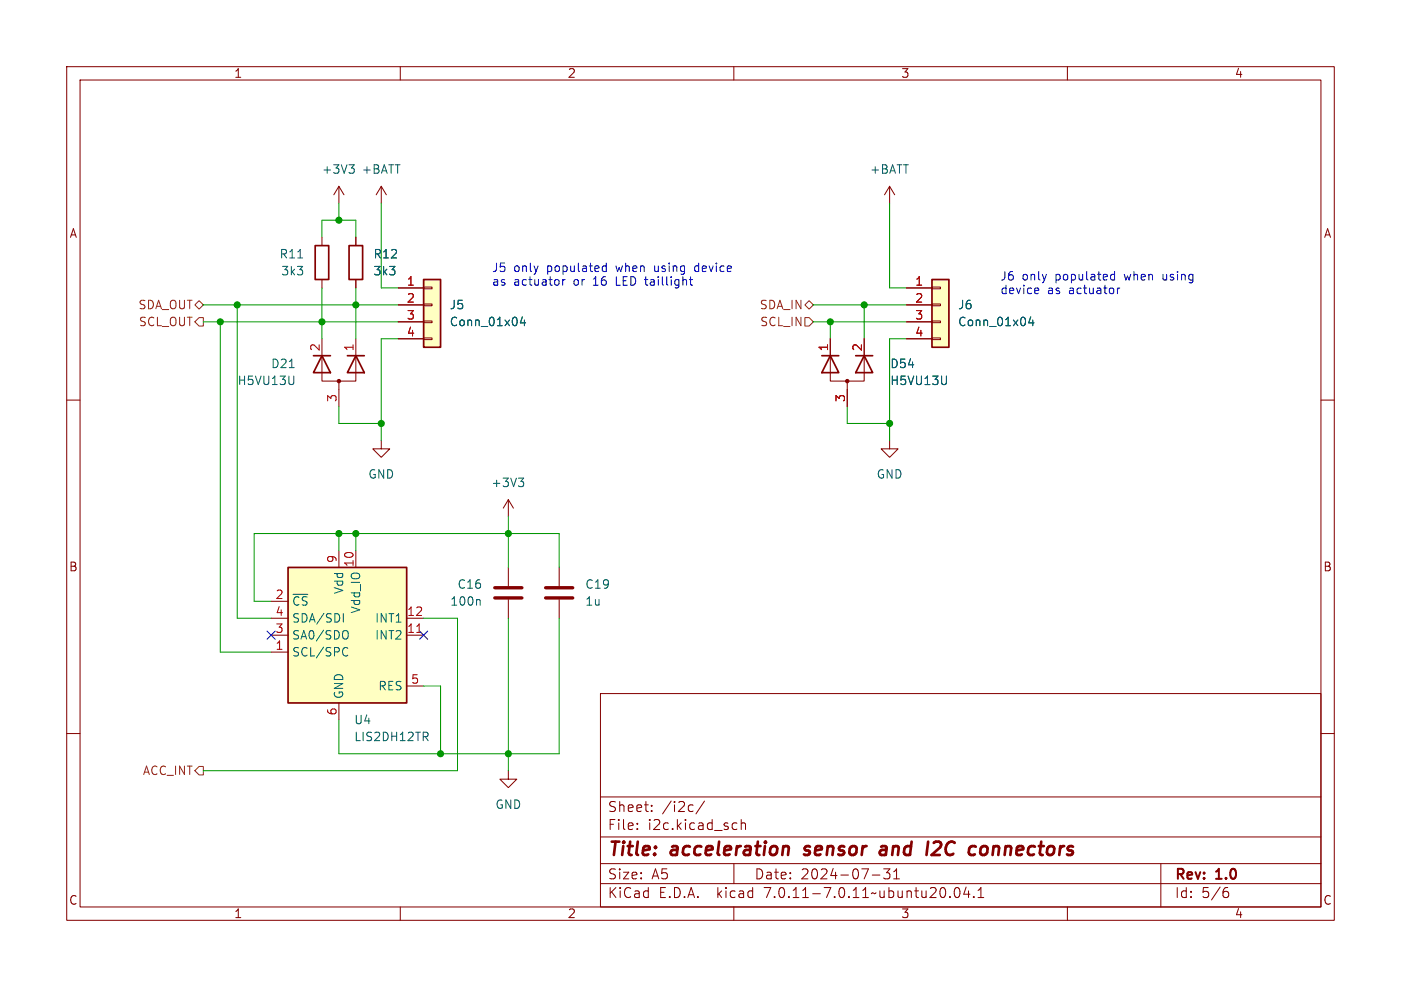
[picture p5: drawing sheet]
<svg xmlns="http://www.w3.org/2000/svg" width="210mm" height="148mm" viewBox="0 0 210 148" stroke-linecap="round" stroke-linejoin="round" font-family="sans-serif">
<g fill="none" stroke="#840000" stroke-width=".15">
<path d="M10 10h190v128h-190zM12 12h186v124h-186zM60 10v2M110 10v2M160 10v2M48.3 35.6v1.2M50.8 27.9l-.8 1.3M50.8 27.9v2.6M50.8 27.9l.8 1.3M53.3 35.6v1.2M57.1 27.9l-.7 1.3M57.1 27.9v2.6"/>
<path d="M57.1 27.9l.8 1.3M133.3 27.9l-.7 1.3M133.3 27.9v2.6M133.3 27.9l.8 1.3M10 60h2M48.3 50.8v6.4h5v-6.4M48.3 41.9v1.3M50.8 57.2v3.8M53.3 41.9v1.3M59.7 43.2h3.8M59.7 45.7h3.8M59.7 48.3h3.8"/>
<path d="M59.7 50.8h3.8M63.5 50.7h1.3v.2h-1.3zM63.5 48.1h1.3v.3h-1.3zM63.5 45.6h1.3v.2h-1.3zM63.5 43.1h1.3v.2h-1.3zM124.5 50.8v6.4h5v-6.4M127 57.2v3.8M135.9 43.2h3.8M135.9 45.7h3.8M135.9 48.3h3.8M135.9 50.8h3.8M139.7 50.7h1.3v.2h-1.3z"/>
<path d="M139.7 48.1h1.3v.3h-1.3zM139.7 45.6h1.3v.2h-1.3zM139.7 43.1h1.3v.2h-1.3zM198 60h2M57.1 66v1.3h1.3l-1.3 1.3-1.2-1.3h1.2M76.2 74.9v2.6M76.2 74.9l-.8 1.3M76.2 74.9l.8 1.3M133.3 66v1.3h1.3l-1.3 1.3-1.2-1.3h1.2M40.6 97.8h2.6M40.6 95.3h2.6M40.6 92.7h2.6"/>
<path d="M40.6 90.2h2.6M50.8 82.6v2.5M53.3 82.6v2.5M61 95.3h2.5M61 92.7h2.5M76.2 85.1v2.8M76.2 89.9v2.8M83.8 85.1v2.8M83.8 89.9v2.8M10 110h2M50.8 105.4v2.6M61 102.9h2.5"/>
<path d="M76.2 115.6v1.2h1.3l-1.3 1.3-1.3-1.3h1.3M90 104h108v32h-108zM90 119.5h108M198 110h2M60 136v2M90 132.5h108M90 129.5h108M90 125.5h108M95.5 124.2v.2M95.5 123.5v.1M97.7 121.5v.2M97.7 120.8v.1"/>
<path d="M103.8 120.7l.1 .1M103.9 121.6l-.1 .1M105.6 120.1l-1.3 1.9M110 136v2M110 129.5v3M110 123.4l.5 .1M110.5 124.3l-.5 .1M111.1 123.5a.37 .37 0 0 1 .7 .1v.8M111.1 122.9v1.5M130.8 131.2h1.1M132.5 130.3h.9l-.5 .6a.41 .41 0 0 1 .5 .2v.4l-.1 .2-.6 .1-.2-.2M134 131.8h.8"/>
<path d="M134 130.7l.4-.4v1.5M142.4 134.4v.2M143.2 133.2l.3-.1a.94 .94 0 0 1 0 1.5h-.1a.91 .91 0 0 1-.2-1.4zM144.8 133l-.3 1.1h.9M145.2 133.6v1M146 134.4v.2M146.6 134.6h.9M146.6 133.5l.4-.4v1.5M160 136v2M174 129.5v6.5M183.6 133.7h.3l.3 .2-.1 .5-.2 .2h-.3M184 133.1l-.4 .1"/>
</g>
<path d="M117.7 126.9l.5 .1v.2l-.1 1M120.5 128.1l.2 .1M120.7 127l-.1 .3 .1 .1M132.1 127l.2-.1 .5 .1M132.9 127.4h-.7a.4 .4 0 0 0-.3 .4 .4 .4 0 0 0 .2 .4l.7-.1M140.7 126.2h-.4l-.3 .2M140.9 127.1l-1.3 1.1h1.3M147.9 127a.59 .59 0 0 0-.9 .3v.7a.53 .53 0 0 0 .9 0" fill="none" stroke="#840000" stroke-width=".4"/>
<g fill="none" stroke="#006464" stroke-width=".15">
<path d="M44.6 38.7h.8M52.3 24.7h.8l-.4 .5M52.9 25.2l.2 .2v.3l-.2 .3M43.4 55.1h.7M44 56.4v1l-.1 .2M78.3 47.5l-.3 .9h.8M78.6 48v.8M141.9 56.4v1l-.2 .2M154.5 47.5l-.3 .9h.8M154.8 48v.8M77.7 71.7h.8l-.4 .5M78.3 72.2l.2 .2v.3l-.2 .3"/>
<path d="M51.5 92v1.3M51.8 97.1l.3 .1M51.9 94.6h.1a.81 .81 0 0 1-.1 1.2M52.1 98.2l-.3 .2M71.8 89.9l.2 .2v.6M63.7 110.5l.5 .6M64.1 109.9l.1 .1-.1 .4"/>
</g>
<g fill="none" stroke="#840000" stroke-width=".25">
<path d="M47.2 36.8h2.1v5.1h-2.1zM52.3 36.8h2.1v5.1h-2.1zM47 53.3h2.5M48.3 53.3l1.2 2.6h-2.5zM52.1 53.3h2.5M53.3 53.3l1.3 2.6h-2.5zM63.5 41.9h2.5v10.2h-2.5zM123.2 53.3h2.5M124.5 53.3l1.2 2.6h-2.5zM128.3 53.3h2.5M129.5 53.3l1.3 2.6h-2.5zM139.7 41.9h2.5v10.2h-2.5z"/>
<path d="M43.2 85.1h17.8v20.3h-17.8z"/>
</g>
<g fill="#840000" stroke="#840000" stroke-width=".15">
<circle cx="50.8" cy="57.1" r=".25"/>
<circle cx="127" cy="57.1" r=".25"/>
</g>
<g fill="#ffffc2" stroke="#ffffc2" stroke-width=".15">
<path d="M43.2 85.1h17.8v20.3h-17.8z"/>
<path d="M63.5 41.9h2.5v10.2h-2.5z"/>
<path d="M139.7 41.9h2.5v10.2h-2.5z"/>
</g>
<path d="M62.5 94.8h.7" fill="none" stroke="#a90000" stroke-width=".15"/>
<path d="M74.2 89.7h4M74.2 88.1h4M81.8 89.7h4.1M81.8 88.1h4.1" fill="none" stroke="#840000" stroke-width=".51"/>
<path d="M29.2 45.7l.6-.6 .7 .6-.7 .7zM29.8 47.6h.7v1.3h-.7l-.6-.6zM120.6 47.6h.7l.6 .7-.6 .6h-.7zM120.6 45.7l.7-.6 .6 .6-.6 .7zM29.8 114.9h.7v1.3h-.7l-.6-.6z" fill="none" stroke="#725600" stroke-width=".15"/>
<g fill="none" stroke="#0000c2" stroke-width=".15">
<path d="M90.4 39.9h.5M90.9 39.5v1.2M104.2 39.9l-.1 .2v.4l.1 .2M84.3 41.9v.9M84.7 41.9l-.2 .1-.2 .2M90.4 40.7h.5M103.3 41.9h.5M103.5 41.5v1.1l.3 .2M155.3 43.2l.3 .1 .1 .2-.6 .1M155.6 44h-.3M166.6 41.9h.5M166.6 41.2h.5"/>
<path d="M167.1 40.7v1.3M167.5 43.2v.8M167.9 43.2l-.3 .1-.1 .1"/>
</g>
<g fill="none" stroke="#009600" stroke-width=".15">
<path d="M48.3 35.6v-2.6h5v2.6M50.8 30.5v2.5M57.1 30.5v12.7h2.6M133.3 30.5v12.7h2.6M30.5 45.7h29.2M30.5 48.3h29.2M33 48.3v49.5h7.6M35.6 45.7v47h5M48.3 43.2v7.6M53.3 43.2v7.6M59.7 50.8h-2.6v15.2M121.9 45.7h14"/>
<path d="M121.9 48.3h14M124.5 48.3v2.5M129.5 45.7v5.1M135.9 50.8h-2.6v15.2M50.8 61v2.5h6.3M76.2 77.5v7.6M127 61v2.5h6.3M50.8 80v2.6M53.3 80v2.6M63.5 92.7h5.1v22.9h-38.1M76.2 92.7v22.9M83.8 85.1v-5.1h-45.7v10.2h2.5"/>
<path d="M83.8 92.7v20.3h-33v-5M63.5 102.9h2.5v10.1"/>
</g>
<path d="M40 94.6l1.2 1.3M41.2 94.6l-1.2 1.3M62.9 94.6l1.2 1.3M64.1 94.6l-1.2 1.3" fill="none" stroke="#000084" stroke-width=".15"/>
<g fill="#009600" stroke="#009600" stroke-width=".15">
<circle cx="76.2" cy="113" r=".46"/>
<circle cx="76.2" cy="80" r=".46"/>
<circle cx="133.3" cy="63.5" r=".46"/>
<circle cx="129.5" cy="45.7" r=".46"/>
<circle cx="124.5" cy="48.3" r=".46"/>
<circle cx="57.1" cy="63.5" r=".46"/>
<circle cx="53.3" cy="80" r=".46"/>
<circle cx="66" cy="113" r=".46"/>
<circle cx="53.3" cy="45.7" r=".46"/>
<circle cx="48.3" cy="48.3" r=".46"/>
<circle cx="35.6" cy="45.7" r=".46"/>
<circle cx="50.8" cy="80" r=".46"/>
<circle cx="50.8" cy="33" r=".46"/>
<circle cx="33" cy="48.3" r=".46"/>
</g>
<g font-size="2.8" fill="#840000">
<text x="91" y="128.9">Title:</text>
<text x="100.7" y="128.9">acceleration</text>
<text x="121.5" y="128.9">sensor</text>
<text x="133.6" y="128.9">and</text>
<text x="141.3" y="128.9">I2C</text>
<text x="148.5" y="128.9">connectors</text>
</g>
<g font-size="2.1" fill="#840000">
<text x="91" y="124.7">File:</text>
<text x="91" y="122">Sheet:</text>
<text x="97.1" y="124.7">i2c.kicad_sch</text>
<text x="99.2" y="122">/i2c/</text>
<text x="91" y="134.9">KiCad</text>
<text x="91" y="132.1">Size:</text>
<text x="97.7" y="132.1">A5</text>
<text x="98.7" y="134.9">E.D.A.</text>
<text x="107.6" y="134.9">kicad</text>
<text x="113" y="132.1">Date:</text>
<text x="114.9" y="134.9">7.0.11-7.0.11~ubuntu20.04.1</text>
<text x="120" y="132.1">2024-07-31</text>
<text x="176" y="132.3">Rev:</text>
<text x="176" y="134.9">Id:</text>
<text x="180.1" y="134.9">5/6</text>
<text x="182.4" y="132.3">1.0</text>
</g>
<g font-size="1.8" fill="#840000">
<text x="35" y="11.9">1</text>
<text x="85" y="11.9">2</text>
<text x="135" y="11.9">3</text>
<text x="185" y="11.9">4</text>
<text x="10.3" y="35.9">A</text>
<text x="198.4" y="35.9">A</text>
<text x="10.3" y="85.9">B</text>
<text x="198.3" y="85.9">B</text>
<text x="10.3" y="135.9">C</text>
<text x="35" y="137.9">1</text>
<text x="85" y="137.9">2</text>
<text x="135" y="137.9">3</text>
<text x="185" y="137.9">4</text>
<text x="198.3" y="135.9">C</text>
</g>
<g font-size="1.8" fill="#006464">
<text x="48.2" y="26.3">+3V3</text>
<text x="54.1" y="26.3">+BATT</text>
<text x="130.3" y="26.3">+BATT</text>
<text x="41.8" y="39">R11</text>
<text x="42.1" y="41.5">3k3</text>
<text x="55.9" y="41.5">3k3</text>
<text x="55.9" y="39">R12</text>
<text x="67.3" y="46.6">J5</text>
<text x="143.5" y="46.6">J6</text>
<text x="67.3" y="49.1">Conn_01x04</text>
<text x="143.5" y="49.1">Conn_01x04</text>
<text x="35.5" y="58">H5VU13U</text>
<text x="40.5" y="55.4">D21</text>
<text x="133.4" y="55.4">D54</text>
<text x="133.4" y="58">H5VU13U</text>
<text x="55.1" y="72">GND</text>
<text x="131.3" y="72">GND</text>
<text x="73.6" y="73.3">+3V3</text>
<text x="51.7" y="89.2" transform="rotate(-90 51.7 89.2)">Vdd</text>
<text x="68.5" y="88.5">C16</text>
<text x="87.6" y="88.5">C19</text>
<text x="43.7" y="91">~{CS}</text>
<text x="43.7" y="93.6">SDA/SDI</text>
<text x="54.2" y="92.1" transform="rotate(-90 54.2 92.1)">Vdd_IO</text>
<text x="56.1" y="93.6">INT1</text>
<text x="67.4" y="91">100n</text>
<text x="87.6" y="91">1u</text>
<text x="43.7" y="98.7">SCL/SPC</text>
<text x="43.7" y="96.1">SA0/SDO</text>
<text x="56.1" y="96.1">INT2</text>
<text x="51.7" y="104.9" transform="rotate(-90 51.7 104.9)">GND</text>
<text x="56.6" y="103.7">RES</text>
<text x="53" y="108.8">U4</text>
<text x="53" y="111.4">LIS2DH12TR</text>
<text x="74.2" y="121.5">GND</text>
</g>
<g font-size="1.8" fill="#0000c2">
<text x="73.7" y="40.9">J5</text>
<text x="77" y="40.9">only</text>
<text x="82.1" y="40.9">populated</text>
<text x="92.7" y="40.9">when</text>
<text x="98.5" y="40.9">using</text>
<text x="104.8" y="40.9">device</text>
<text x="73.7" y="42.9">as</text>
<text x="77" y="42.9">actuator</text>
<text x="86.1" y="42.9">or</text>
<text x="89.2" y="42.9">16</text>
<text x="92.8" y="42.9">LED taillight</text>
<text x="149.9" y="42.2">J6</text>
<text x="149.9" y="44.2">device</text>
<text x="153.2" y="42.2">only</text>
<text x="157" y="44.2">as</text>
<text x="158.3" y="42.2">populated</text>
<text x="160.4" y="44.2">actuator</text>
<text x="168.9" y="42.2">when</text>
<text x="174.7" y="42.2">using</text>
</g>
<g font-size="1.8" fill="#725600">
<text x="20.7" y="46.6">SDA_OUT</text>
<text x="113.8" y="46.6">SDA_IN</text>
<text x="20.7" y="49.1">SCL_OUT</text>
<text x="113.8" y="49.1">SCL_IN</text>
<text x="21.3" y="116.4">ACC_INT</text>
</g>
<g font-size="1.8" fill="#a90000">
<text x="60.9" y="42.9">1</text>
<text x="60.9" y="45.5">2</text>
<text x="137.1" y="42.9">1</text>
<text x="137.1" y="45.5">2</text>
<text x="48" y="52.8" transform="rotate(-90 48 52.8)">2</text>
<text x="53.1" y="52.8" transform="rotate(-90 53.1 52.8)">1</text>
<text x="60.9" y="48">3</text>
<text x="60.9" y="50.5">4</text>
<text x="124.2" y="52.8" transform="rotate(-90 124.2 52.8)">1</text>
<text x="129.3" y="52.8" transform="rotate(-90 129.3 52.8)">2</text>
<text x="137.1" y="48">3</text>
<text x="137.1" y="50.5">4</text>
<text x="50.5" y="60.4" transform="rotate(-90 50.5 60.4)">3</text>
<text x="126.7" y="60.4" transform="rotate(-90 126.7 60.4)">3</text>
<text x="41.2" y="89.9">2</text>
<text x="50.5" y="84.5" transform="rotate(-90 50.5 84.5)">9</text>
<text x="53.1" y="85.1" transform="rotate(-90 53.1 85.1)">10</text>
<text x="41.2" y="95">3</text>
<text x="41.2" y="92.5">4</text>
<text x="60.9" y="95">11</text>
<text x="60.9" y="92.5">12</text>
<text x="41.2" y="97.5">1</text>
<text x="50.5" y="107.4" transform="rotate(-90 50.5 107.4)">6</text>
<text x="61.5" y="102.6">5</text>
</g>
</svg>
